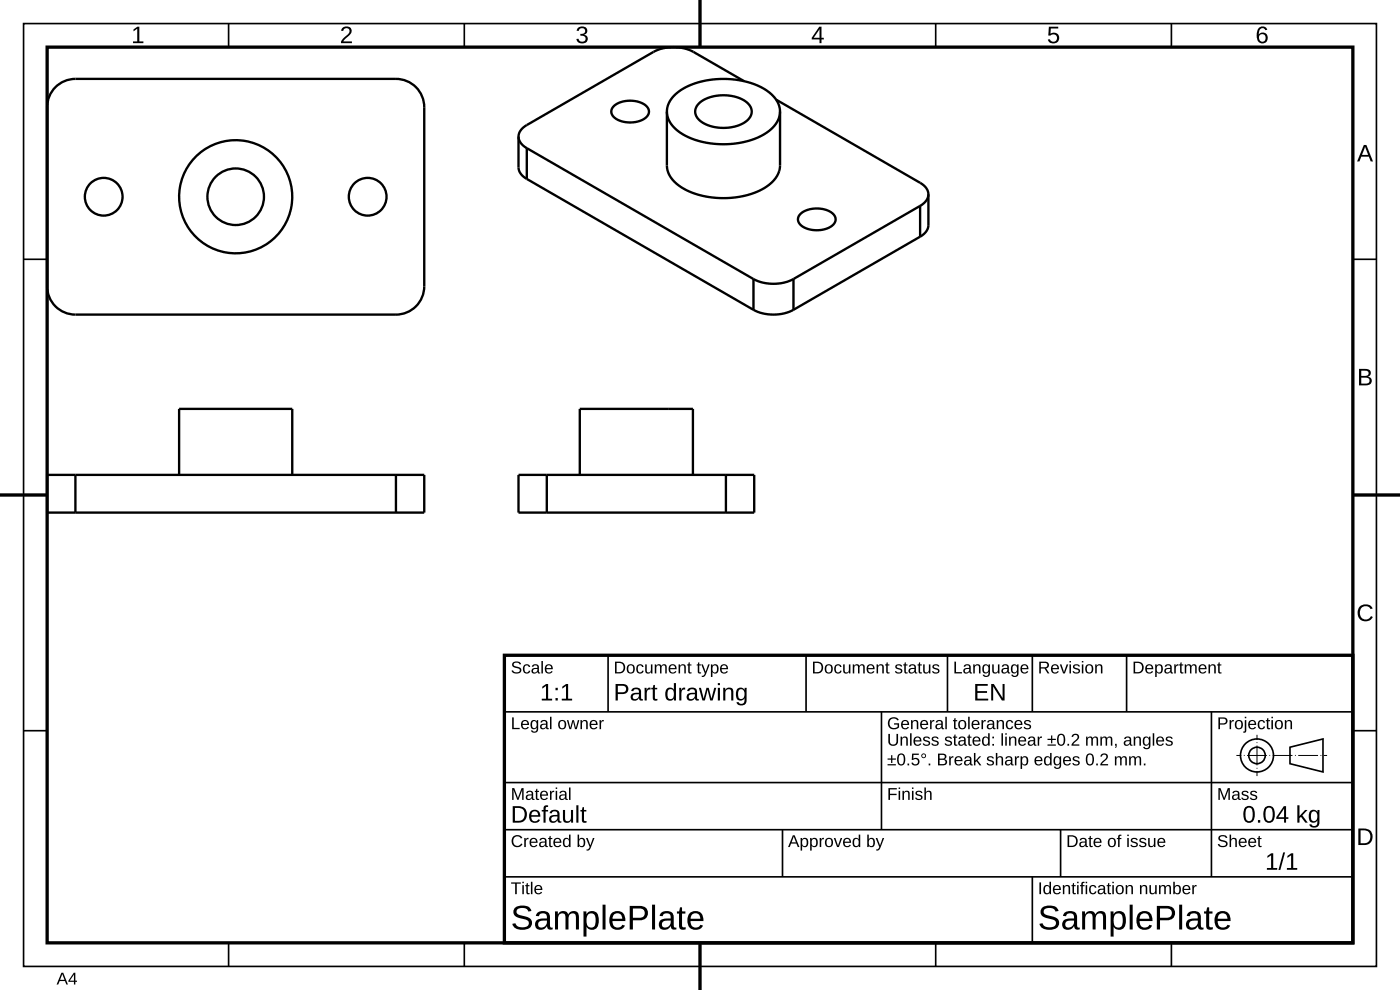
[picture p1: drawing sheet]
<svg xmlns="http://www.w3.org/2000/svg" width="297mm" height="210mm" viewBox="0 0 297 210" stroke-linecap="round" stroke-linejoin="round" font-family="sans-serif">
<!-- layer: DRAWING_BORDER -->
<path d="M148.5 0v10M10 10h277v190h-277zM0 105h10M287 105h10M148.5 200v10" fill="none" stroke="#000" stroke-width=".7" stroke-linecap="butt"/>
<g fill="none" stroke="#000" stroke-width=".35">
<path d="M5 5h287v200h-287zM48.5 5v5M98.5 5v5M148.5 5v5M198.5 5v5M248.5 5v5M5 55h5M287 55h5M5 105h5M287 105h5M5 155h5M287 155h5"/>
<path d="M48.5 200v5M98.5 200v5M148.5 200v5M198.5 200v5M248.5 200v5"/>
</g>
<!-- layer: VIEW -->
<g fill="none" stroke="#000" stroke-width=".5">
<path d="M11.8 18.5l1.6-1.2 1.3-.4 1.3-.2h68a6 6 0 0 1 6 6v38a6 6 0 0 1-6 6h-68a6 6 0 0 1-6-6v-38l.2-1.3 .4-1.3zM157.9 17.2l-10.8-6.2a9.4 9.4 0 0 0-8.5 0l-26.8 15.5a2.59 2.59 0 0 0-1.8 2.5 2.59 2.59 0 0 0 1.8 2.4M110 29v6.5a3 3 0 0 0 1.8 2.5M111.8 38l48 27.7M111.8 31.4l48 27.8M111.8 31.4v6.6M130.1 22.6a5.6 5.6 0 0 1 7.3 .2 1.76 1.76 0 0 1-1.2 2.7 5.7 5.7 0 0 1-6.2-.9 1.47 1.47 0 0 1 .1-2zM141.5 23.7v11.4a6.2 6.2 0 0 0 3.9 5.1 18.5 18.5 0 0 0 17.4-.7 5.6 5.6 0 0 0 2.7-4.4v-11.4M143 20.3a16 16 0 0 1 12.5-3.5 12.7 12.7 0 0 1 9.2 4.4 4.6 4.6 0 0 1-1.4 6.5 17.9 17.9 0 0 1-14.7 2.3 9.6 9.6 0 0 1-6.8-4.8 4.5 4.5 0 0 1 1.2-4.9zM148.3 21.9a8.6 8.6 0 0 1 10.5 .1 2.43 2.43 0 0 1-.9 4 8.7 8.7 0 0 1-9.7-.7 2.26 2.26 0 0 1 .1-3.4zM164.6 21.1l30.6 17.7a2.59 2.59 0 0 1 1.8 2.4 2.59 2.59 0 0 1-1.8 2.5M159.8 59.2a9.4 9.4 0 0 0 8.5 0"/>
<path d="M159.8 59.2v6.5M168.3 59.2v6.5M169.7 45.4a5.6 5.6 0 0 1 7.3 .2 1.76 1.76 0 0 1-1.2 2.7 5.7 5.7 0 0 1-6.2-.9 1.47 1.47 0 0 1 .1-2zM195.2 50.2l-26.9 15.5M195.2 43.7l-26.9 15.5M195.2 43.7v6.5M197 41.2v6.6a3 3 0 0 1-1.8 2.4M159.8 65.7a9.4 9.4 0 0 0 8.5 0M10 100.7h80v8h-80zM16 100.7v8M38 100.7v-14h24v14M84 100.7v8"/>
<path d="M110 100.7h50v8h-50zM116 100.7v8M123 100.7v-14h24v14M154 100.7v8"/>
<circle cx="22" cy="41.7" r="4"/>
<circle cx="50" cy="41.7" r="6"/>
<circle cx="50" cy="41.7" r="12"/>
<circle cx="78" cy="41.7" r="4"/>
</g>
<!-- layer: TITLE_BLOCK -->
<path d="M107 139h180v61h-180z" fill="none" stroke="#000" stroke-width=".7" stroke-linecap="butt"/>
<g fill="none" stroke="#000" stroke-width=".35">
<path d="M129 139v12M171 139v12M201 139v12M219 139v12M239 139v12M107 151h180M187 151v25M257 151v35M273.7 158.5l7-1.8v7l-7-1.7zM107 166h180M107 176h180M166 176v10"/>
<path d="M225 176v10M107 186h180M219 186v14"/>
<circle cx="266.7" cy="160.2" r="1.75"/>
<circle cx="266.7" cy="160.2" r="3.5"/>
</g>
<path d="M262.3 160.2h19.2M266.7 164.6v-8.7" fill="none" stroke="#000" stroke-width=".21" stroke-dasharray="4.2 .5 .2 .5" stroke-dashoffset="3.2" stroke-linecap="butt"/>
<g font-size="7.3">
<text x="108.3" y="197.2">SamplePlate</text>
<text x="220.2" y="197.2">SamplePlate</text>
</g>
<g font-size="5.1">
<text x="27.8" y="9.2">1</text>
<text x="72.1" y="9.2">2</text>
<text x="122.1" y="9.2">3</text>
<text x="172.1" y="9.2">4</text>
<text x="222.1" y="9.2">5</text>
<text x="266.3" y="9.2">6</text>
<text x="287.9" y="34.2">A</text>
<text x="287.9" y="81.7">B</text>
<text x="287.8" y="131.7">C</text>
<text x="114.6" y="148.6">1:1</text>
<text x="130.2" y="148.6">Part drawing</text>
<text x="206.5" y="148.6">EN</text>
<text x="108.3" y="174.5">Default</text>
<text x="263.6" y="174.5">0.04 kg</text>
<text x="287.8" y="179.2">D</text>
<text x="268.4" y="184.5">1/1</text>
</g>
<g font-size="3.6">
<text x="108.3" y="142.8">Scale</text>
<text x="130.2" y="142.8">Document type</text>
<text x="172.2" y="142.8">Document status</text>
<text x="202.2" y="142.8">Language</text>
<text x="220.2" y="142.8">Revision</text>
<text x="240.2" y="142.8">Department</text>
<text x="108.3" y="154.7">Legal owner</text>
<text x="188.2" y="154.7">General tolerances</text>
<text x="258.2" y="154.7">Projection</text>
<text x="188.2" y="158.2">Unless stated: linear ±0.2 mm, angles</text>
<text x="188.2" y="162.4">±0.5°. Break sharp edges 0.2 mm.</text>
<text x="108.3" y="169.7">Material</text>
<text x="188.2" y="169.7">Finish</text>
<text x="258.2" y="169.7">Mass</text>
<text x="108.3" y="179.7">Created by</text>
<text x="167.2" y="179.7">Approved by</text>
<text x="226.2" y="179.7">Date of issue</text>
<text x="258.2" y="179.7">Sheet</text>
<text x="108.3" y="189.7">Title</text>
<text x="220.2" y="189.7">Identification number</text>
<text x="12" y="208.8">A4</text>
</g>
</svg>
